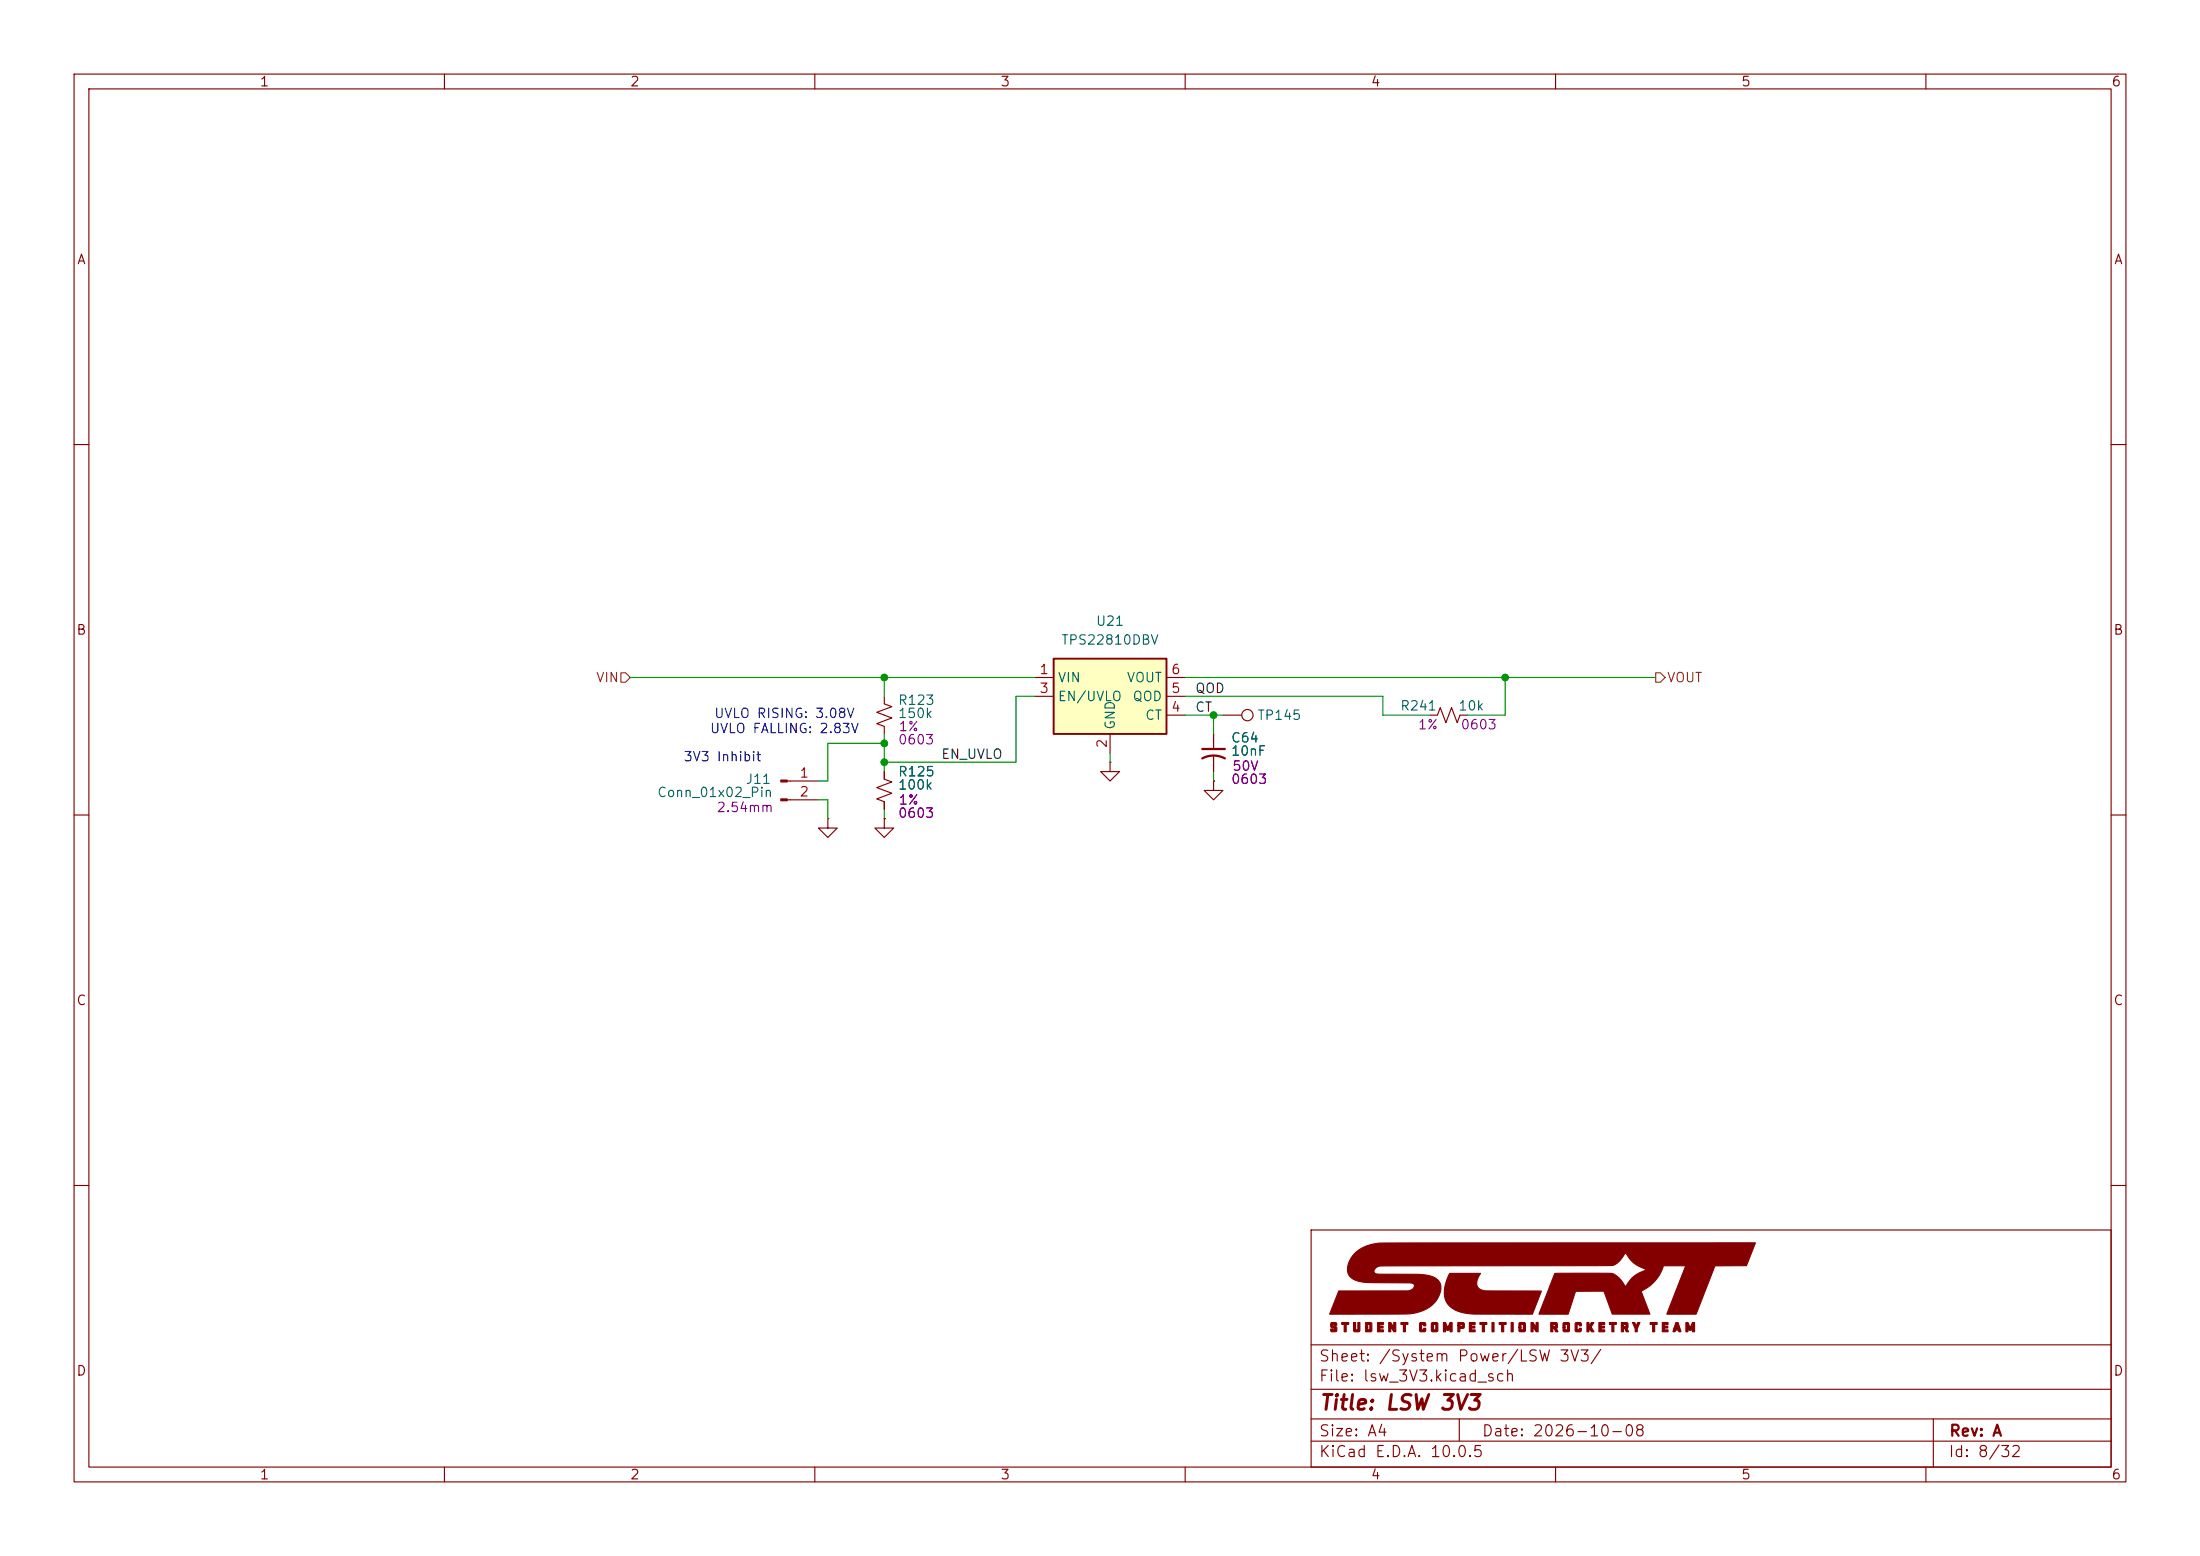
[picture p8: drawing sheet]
<svg xmlns="http://www.w3.org/2000/svg" width="297mm" height="210mm" viewBox="0 0 297 210" stroke-linecap="round" stroke-linejoin="round" font-family="sans-serif">
<g fill="none" stroke="#840000" stroke-width=".15">
<path d="M10 10h277v190h-277zM12 12h273v186h-273zM60 10v2M110 10v2M160 10v2M210 10v2M260 10v2M10 60h2M285 60h2M163.8 99.1v2M10 110h2M106.3 105.4h4.2"/>
<path d="M106.3 108h4.2M119.4 104.1v1.1l1 .3-2 .8 2 .8-2 .7 1 .4v1M149.9 102.9v1.2h1.2l-1.2 1.3-1.3-1.3h1.3M149.9 102.9h.1M163.8 102.1v2M285 110h2M10 160h2M177 166h108v32h-108zM285 160h2M60 198v2M110 198v2M160 198v2"/>
<path d="M177 194.5h108M177 191.5h108M177 187.5h108M177 181.5h108M197 191.5v3M210 198v2M260 198v2M261 191.5v6.5"/>
</g>
<g fill="#840000" stroke="#840000" stroke-width=".15">
<path d="M179.7 178.5h.6l.1 .1 .1 .3-.6-.1v.1l.1 .1a.41 .41 0 0 1 .5 .2 .41 .41 0 0 1-.2 .5h-.5l-.2-.1v-.2l.6 .1v-.2h-.1a.42 .42 0 0 1-.5-.3 .42 .42 0 0 1 .1-.5z"/>
<path d="M181.1 178.5h1v.3h-.4v.9h-.2v-.9h-.4z"/>
<path d="M182.7 178.5h.3v1h.3v-1h.3v1.1l-.1 .1h-.7l-.1-.1z"/>
<path d="M184.4 178.5h.7l.1 .1v1l-.1 .1h-.7v-.6h.2v.4h.3v-.7h-.3v.3h-.2z"/>
<path d="M186 178.5h.8v.3h-.5v.2h.4v.2h-.4v.3h.5v.2h-.8z"/>
<path d="M187.5 178.5h.3l.4 .7v-.7h.2v1.2h-.2l-.4-.6-.1 .6h-.2z"/>
<path d="M189.1 178.5h1v.3h-.4v.9h-.2v-.9h-.4z"/>
<path d="M191.8 178.5h.6l.1 .1v.3h-.3v-.1h-.3v.7h.3v-.2h.3v.3l-.1 .1h-.6l-.2-.1v-1z"/>
<path d="M193.3 178.5h.7l.1 .1v1l-.1 .1h-.7l-.1-.1v-.5h.3v.4h.3v-.7h-.3v.3h-.3v-.5z"/>
<path d="M194.9 178.5h.3l.3 .7 .3-.7h.2v1.2h-.2v-.6l-.2 .4h-.3l-.2-.4v.6h-.2z"/>
<path d="M196.8 178.5h.4a.37 .37 0 0 1 .4 .1 .37 .37 0 0 1 .1 .4l-.1 .3h-.5v.4h-.3v-.8h.3v.1h.3v-.2h-.3v.1h-.3z"/>
<path d="M198.4 178.5h.7v.3h-.5v.2h.5v.2h-.5v.3h.5v.2h-.7z"/>
<path d="M199.8 178.5h.9v.3h-.3v.9h-.3v-.9h-.3z"/>
<path d="M201.4 178.5h.3v1.2h-.3z"/>
<path d="M202.4 178.5h.9v.3h-.3v.9h-.3v-.9h-.3z"/>
<path d="M204 178.5h.3v1.2h-.3z"/>
<path d="M205.2 178.5h.6l.1 .1v1l-.1 .1h-.6l-.1-.1v-.5h.2v.4h.4v-.7h-.4v.3h-.2v-.5z"/>
<path d="M206.7 178.5h.3l.4 .7v-.7h.2v1.2h-.2l-.4-.6v.6h-.3z"/>
<path d="M209.4 178.5h.3a.34 .34 0 0 1 .4 0 .34 .34 0 0 1 .2 .4v.3l-.2 .1 .2 .4h-.3l-.2-.4h-.2v.4h-.2v-.8h.2v.1h.4v-.2h-.4v.1h-.2z"/>
<path d="M211.1 178.5h.7l.1 .1v1l-.1 .1h-.7l-.1-.1v-.5h.3v.4h.3v-.7h-.3v.3h-.3v-.5z"/>
<path d="M212.8 178.5h.6l.1 .1v.3h-.3v-.1h-.3v.7h.3v-.2h.3v.3l-.1 .1h-.6l-.2-.1v-1z"/>
<path d="M214.2 178.5h.3v.5l.3-.5h.4l-.4 .6 .4 .6h-.3l-.4-.5v.5h-.3z"/>
<path d="M215.9 178.5h.7v.3h-.5v.2h.5v.2h-.5v.3h.5v.2h-.7z"/>
<path d="M217.3 178.5h.9v.3h-.3v.9h-.3v-.9h-.3z"/>
<path d="M218.9 178.5h.4a.34 .34 0 0 1 .4 0 .34 .34 0 0 1 .1 .4v.3l-.2 .1 .3 .4h-.4l-.2-.4h-.1v.4h-.3v-.8h.3v.1h.3v-.2h-.3v.1h-.3z"/>
<path d="M220.4 178.5h.3l.2 .5 .2-.5h.3l-.4 .8v.4h-.2v-.4z"/>
<path d="M222.8 178.5h.9v.3h-.3v.9h-.3v-.9h-.3z"/>
<path d="M224.4 178.5h.8v.3h-.5v.2h.4v.2h-.4v.3h.5v.2h-.8z"/>
<path d="M226.2 178.5h.3l.4 1.2a.25 .25 0 0 1-.3-.2h-.4a.22 .22 0 0 1-.1 .2 .22 .22 0 0 1-.2 0l.1-.5h.5l-.1-.3-.1 .3h-.3z"/>
<path d="M227.6 178.5h.3l.3 .7 .3-.7h.3v1.2h-.3v-.6l-.2 .4h-.2l-.2-.4v.6h-.3z"/>
<path d="M182.8 169.2a6.3 6.3 0 0 1 4.6-1.4l49.6-.1-1.2 3.1h-4.3l-2.5 6.6h-4l2.6-6.6h-3a5.6 5.6 0 0 1-3 3.5l1.1 3.1h-5l-1.1-2.9a.24 .24 0 0 0-.1-.2 .24 .24 0 0 0-.3 0h-3.5l-1 3.1h-3.9l2.1-5.5h7.6a3.5 3.5 0 0 1 2 1.8 4.6 4.6 0 0 1 2.7-2.3 4.5 4.5 0 0 1-2.7-2.3h-.1a2.78 2.78 0 0 1-1.7 1.7l-31.3 .1a.88 .88 0 0 0-.9 .8 .93 .93 0 0 0 1 .3h3.2a10.5 10.5 0 0 1 3.9 .4 1.67 1.67 0 0 1 .7 2.4 4.7 4.7 0 0 1-4 2.5l-10.8 .1 1.2-3.2h9.4a.69 .69 0 0 0 .8-.9 2.61 2.61 0 0 0-1.6-.2h-4.4a4.5 4.5 0 0 1-2.6-.8 2.26 2.26 0 0 1 .3-2.8z"/>
<path d="M195.7 171.9h4.2a1.52 1.52 0 0 0-.2 2l.3 .2a28.8 28.8 0 0 0 5.2 .1l2.9 .1-1.2 3.1h-5.8a11.3 11.3 0 0 1-4.6-.6 2.92 2.92 0 0 1-1.2-3.9z"/>
<path d="M105.4 105.3h.9v.2h-.9z"/>
<path d="M105.4 107.8h.9v.3h-.9z"/>
</g>
<path d="M162.3 102.4a3.2 3.2 0 0 1 3.1 0M162.3 101.1h3.1" fill="none" stroke="#840000" stroke-width=".3"/>
<path d="M142.2 88.9h15.3v10.2h-15.3z" fill="#ffffc2"/>
<path d="M142.2 88.9h15.3v10.2h-15.3z" fill="none" stroke="#840000" stroke-width=".25"/>
<g fill="none" stroke="#840000" stroke-width=".15">
<path d="M119.4 94v1l1 .4-2 .7 2 .8-2 .8 1 .3v1.1M139.7 91.4h2.5M139.7 94h2.5M149.9 99.1v2.5M157.5 91.4h2.5M157.5 94h2.5M157.5 96.5h2.5M163.8 99.1v2M165.1 96.5h2.5M193 96.5h1.1l.3-1 .8 2 .8-2 .7 2 .4-1h1M111.8 110.5v1.3h1.2l-1.2 1.2-1.3-1.2h1.3M111.8 110.5h.1"/>
<path d="M119.4 110.5v1.3h1.2l-1.2 1.2-1.3-1.2h1.3M119.4 110.5h.1M119.4 104.1v1.1M119.4 108.2v1M163.8 105.4v1.3h1.3l-1.3 1.3-1.2-1.3h1.2M163.8 105.4h.1M163.8 102.1v2"/>
<circle cx="168.4" cy="96.5" r=".76"/>
</g>
<path d="M83.8 90.8h.7l.6 .6-.6 .7h-.7zM223.5 90.8h.7l.6 .6-.6 .7h-.7z" fill="none" stroke="#725600" stroke-width=".15"/>
<g fill="none" stroke="#009600" stroke-width=".15">
<path d="M85.1 91.4h54.6M119.4 91.4v2.6M119.4 99.1v5M139.7 94h-2.5v8.9h-17.8M160 91.4h63.5M160 94h26.7v2.5h6.3M160 96.5h5.1M163.8 96.5v2.6M203.2 91.4v5.1h-5.1M110.5 108h1.3v2.5M119.4 109.2v1.3M119.4 100.3h-7.6v5.1h-1.3"/>
<path d="M149.9 101.6v1.3M163.8 104.1v1.3"/>
</g>
<g fill="#009600" stroke="#009600" stroke-width=".14">
<circle cx="119.4" cy="100.3" r=".46"/>
<circle cx="119.4" cy="102.9" r=".46"/>
<circle cx="119.4" cy="91.4" r=".46"/>
<circle cx="203.2" cy="91.4" r=".46"/>
<circle cx="163.8" cy="96.5" r=".46"/>
</g>
<text font-size="2" fill="#840000" x="178" y="190.8">Title: LSW 3V3</text>
<g font-size="1.5" fill="#840000">
<text x="178" y="184.1">Sheet: /System Power/LSW 3V3/</text>
<text x="178" y="186.8">File: lsw_3V3.kicad_sch</text>
<text x="178" y="197">KiCad E.D.A. 10.0.5</text>
<text x="178" y="194.2">Size: A4</text>
<text x="200" y="194.2">Date: 2026-10-08</text>
<text x="263" y="197">Id: 8/32</text>
<text x="263" y="194.2">Rev: A</text>
</g>
<g font-size="1.3" fill="#840000">
<text x="35" y="12">1</text>
<text x="85" y="12">2</text>
<text x="135" y="12">3</text>
<text x="185" y="12">4</text>
<text x="235" y="12">5</text>
<text x="285" y="12">6</text>
<text x="10.3" y="36">A</text>
<text x="285.3" y="36">A</text>
<text x="10.2" y="86">B</text>
<text x="285.2" y="86">B</text>
<text x="10.2" y="136">C</text>
<text x="285.2" y="136">C</text>
<text x="10.2" y="186">D</text>
<text x="285.2" y="186">D</text>
<text x="35" y="200">1</text>
<text x="85" y="200">2</text>
<text x="135" y="200">3</text>
<text x="185" y="200">4</text>
<text x="235" y="200">5</text>
<text x="285" y="200">6</text>
</g>
<g font-size="1.3" fill="#006464">
<text x="143.2" y="87.3">TPS22810DBV</text>
<text x="147.9" y="84.8">U21</text>
<text x="121.1" y="95.5">R123</text>
<text x="142.7" y="92.4">VIN</text>
<text x="142.7" y="94.9">EN/UVLO</text>
<text x="152" y="92.4">VOUT</text>
<text x="152.8" y="94.9">QOD</text>
<text x="121.1" y="97.2">150k</text>
<text x="150.8" y="98.6" transform="rotate(-90 150.8 98.6)">GND</text>
<text x="154.5" y="97.5">CT</text>
<text x="166.1" y="100.5">C64</text>
<text x="169.7" y="97.5">TP145</text>
<text x="188.9" y="96.2">R241</text>
<text x="196.8" y="96.2">10k</text>
<text x="88.6" y="107.9">Conn_01x02_Pin</text>
<text x="100.6" y="106.1">J11</text>
<text x="121.1" y="105.1">R125</text>
<text x="121.1" y="106.9">100k</text>
<text x="166.1" y="102.3">10nF</text>
</g>
<g font-size="1.3" fill="#725600">
<text x="80.4" y="92.4">VIN</text>
<text x="225" y="92.4">VOUT</text>
</g>
<g font-size="1.3" fill="#a90000">
<text x="140.2" y="91.3">1</text>
<text x="140.2" y="93.8">3</text>
<text x="158" y="93.8">5</text>
<text x="158" y="91.3">6</text>
<text x="149.7" y="101.1" transform="rotate(-90 149.7 101.1)">2</text>
<text x="158" y="96.4">4</text>
<text x="107.9" y="105.3">1</text>
<text x="107.9" y="107.8">2</text>
</g>
<g font-size="1.3" fill="#0f0f0f">
<text x="161.3" y="93.9">QOD</text>
<text x="161.3" y="96.4">CT</text>
<text x="127" y="102.7">EN_UVLO</text>
</g>
<g font-size="1.3" fill="#0000c2">
<text x="95.8" y="99.3">UVLO FALLING: 2.83V</text>
<text x="96.3" y="97.2">UVLO RISING: 3.08V</text>
<text x="92.2" y="103.1">3V3 Inhibit</text>
</g>
<g font-size="1.3" fill="#840084">
<text x="121.2" y="100.8">0603</text>
<text x="121.2" y="99">1%</text>
<text x="191.3" y="98.8">1%</text>
<text x="197.1" y="98.8">0603</text>
<text x="166.1" y="106.1">0603</text>
<text x="166.3" y="104.3">50V</text>
<text x="96.6" y="109.9">2.54mm</text>
<text x="121.2" y="110.7">0603</text>
<text x="121.2" y="108.9">1%</text>
</g>
</svg>
